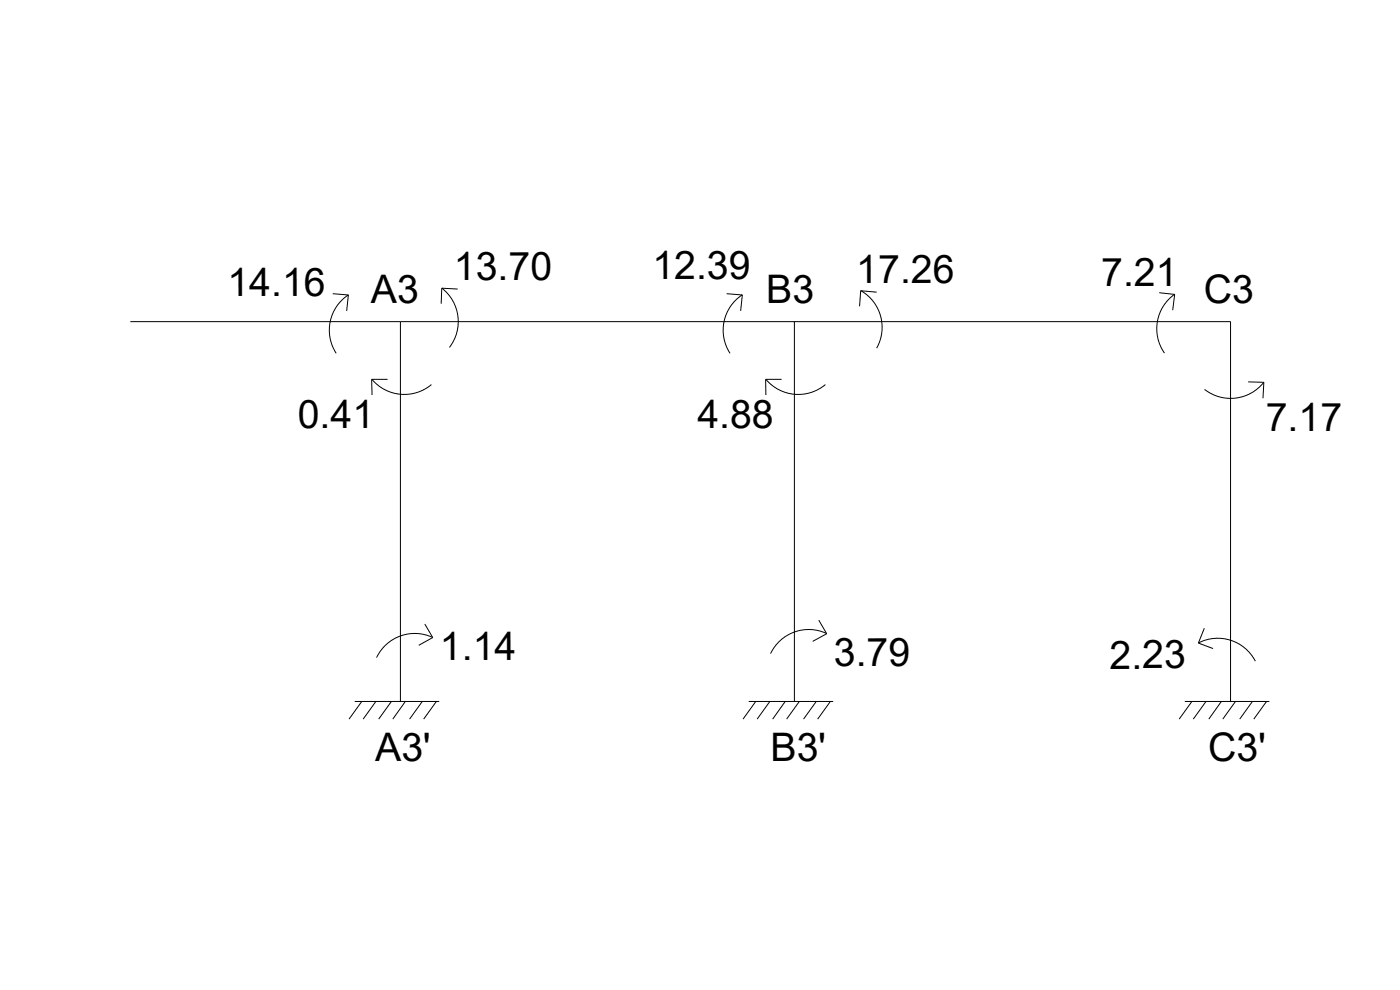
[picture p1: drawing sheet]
<svg xmlns="http://www.w3.org/2000/svg" width="420mm" height="297mm" viewBox="0 0 420 297" stroke-linecap="round" stroke-linejoin="round" font-family="sans-serif">
<!-- layer: 0 -->
<g fill="none" stroke="#000" stroke-width=".3">
<path d="M39.1 96.5h330.2v114M99.9 88.1l4.6 .4-.5 4.8M104.6 88.4a12.7 12.7 0 0 0-3.7 17.6M120.2 96.5v114M132.6 86.4a12.7 12.7 0 0 1 2.3 17.8M137.4 86.7l-4.8-.2-.2 4.6M218.1 88.1l4.7 .4-.5 4.8M222.8 88.4a12.7 12.7 0 0 0-3.7 17.6M238.4 96.5v114M258.3 87.2a12.7 12.7 0 0 1 4.8 17.3M263.1 87.7l-4.8-.5-.3 4.7M347.9 87.8l4.6 .5"/>
<path d="M352.5 88.3l-.6 4.8M352.5 88.3a12.7 12.7 0 0 0-3 17.6M111.6 113.8a12.7 12.7 0 0 0 17.9 1.6M116.3 113.8h-4.8l.2 4.7M229.9 113.8a12.7 12.7 0 0 0 17.8 1.6M234.6 113.8h-4.8l.1 4.7M374.6 114.6l4.7 .1M379.3 114.7l-.3 4.8M379.3 114.7a12.7 12.7 0 0 1-17.8 2.1M127.5 187.2l2.4 4.1M129.9 191.3l-4.2 2.3M129.9 191.3a12.7 12.7 0 0 0-16.9 6"/>
<path d="M245.7 186.1l2.4 4M248.1 190.1l-4.2 2.3M248.1 190.1a12.7 12.7 0 0 0-16.8 6M359.7 192.9a12.7 12.7 0 0 1 17 5.5M361.4 188.5l-1.8 4.4 4.5 1.7M106.5 210.5h25.3M108.6 210.5l-3.8 5.3M112.8 210.5l-3.8 5.3M117.5 210.5l-3.8 5.3M121.7 210.5l-3.8 5.3M126.7 210.5l-3.8 5.3M131 210.5l-3.8 5.3"/>
<path d="M224.7 210.5h25.3M226.8 210.5l-3.8 5.3M231 210.5l-3.8 5.3M235.7 210.5l-3.8 5.3M239.9 210.5l-3.8 5.3M245 210.5l-3.8 5.3M249.2 210.5l-3.8 5.3M355.6 210.5h25.3M357.7 210.5l-3.8 5.3M361.9 210.5l-3.8 5.3M366.6 210.5l-3.8 5.3M370.8 210.5l-3.8 5.3"/>
<path d="M375.9 210.5l-3.8 5.3M380.1 210.5l-3.8 5.3"/>
</g>
<g font-size="11.8">
<text x="195.8" y="83.7">12.39</text>
<text x="68.3" y="88.9">14.16</text>
<text x="136.2" y="84.1">13.70</text>
<text x="257" y="84.9">17.26</text>
<text x="330.5" y="85.8">7.21</text>
<text x="111.3" y="90.8">A3</text>
<text x="230" y="90.8">B3</text>
<text x="361.3" y="90.8">C3</text>
<text x="89.4" y="128.4">0.41</text>
<text x="209.3" y="128.4">4.88</text>
<text x="379.9" y="129.3">7.17</text>
<text x="132" y="198.1">1.14</text>
<text x="250.3" y="199.8">3.79</text>
<text x="333" y="200.6">2.23</text>
<text x="112.6" y="228.4">A3'</text>
<text x="231.3" y="228.4">B3'</text>
<text x="362.6" y="228.4">C3'</text>
</g>
</svg>
